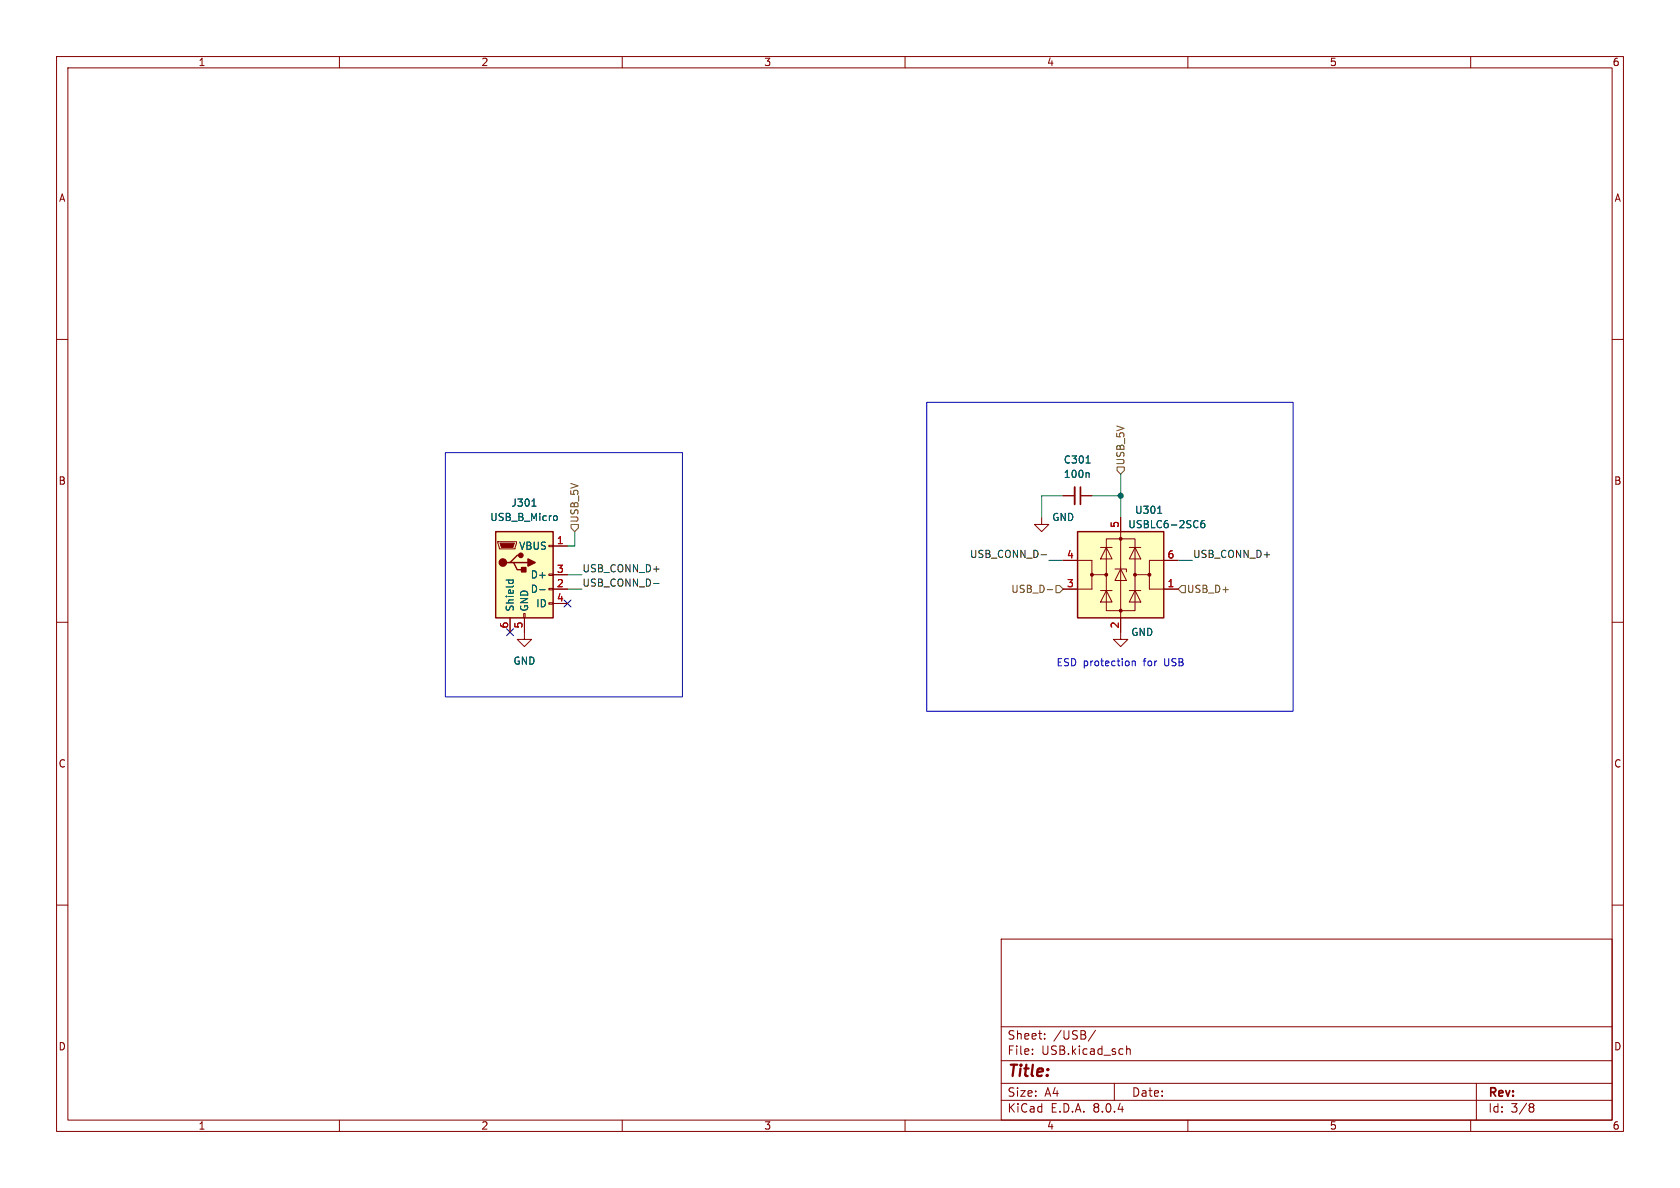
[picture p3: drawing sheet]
<svg xmlns="http://www.w3.org/2000/svg" width="297mm" height="210mm" viewBox="0 0 297 210" stroke-linecap="round" stroke-linejoin="round" font-family="sans-serif">
<g fill="none" stroke="#840000" stroke-width=".18">
<path d="M10 10h277v190h-277zM12 12h273v186h-273zM60 10v2M110 10v2M160 10v2M210 10v2M260 10v2M10 60h2M285 60h2M10 110h2M92.7 111.8v1.2h1.3l-1.3 1.3-1.3-1.3h1.3M285 110h2"/>
<path d="M10 160h2M285 160h2M177 166h108v32h-108zM60 198v2M110 198v2M160 198v2M177 194.5h108M177 191.5h108M177 187.5h108M177 181.5h108M182.5 186.3v.1M182.5 185.5v.1"/>
<path d="M184.7 183.6v.1M184.7 182.8v.1M193.7 182.1l-1.3 2M197 191.5v3M199.2 184.9v1.5M199.2 185.5l.2-.1 .3 .1 .1 .9M210 198v2M260 198v2M261 191.5v6.5M270.6 195.1h.3l.3 .3-.3 .3M270.6 195.7h.3M270.9 195.7l.2 .2 .1 .4-.3 .3h-.3"/>
</g>
<path d="M87.6 94h10.2v15.2h-10.2z" fill="#ffffc2"/>
<path d="M87.6 94h10.2v15.2h-10.2zM90.2 99.4h.6l.6 1.3h1.3M90.8 99.4h2.5M92.1 98.2h-.7l-1.2 1.2h-.7" fill="none" stroke="#840000" stroke-width=".25"/>
<g fill="#840000" stroke="#840000" stroke-width=".25">
<path d="M93.3 98.8l1.3 .6-1.3 .7z"/>
<path d="M92.2 100.3h.8v.8h-.8z"/>
<circle cx="88.9" cy="99.4" r=".63"/>
<circle cx="92.1" cy="98.2" r=".38"/>
</g>
<g fill="none" stroke="#840000" stroke-width=".18">
<path d="M88 95.8h3.3v.2l-.2 1h-2.8zM97 96.4h.8v.2h-.8zM97.8 96.5h2.5M188 87.6h2M191 87.6h2M90.2 109.2v2.6M92.6 108.5h.2v.7h-.2zM92.7 109.2v2.6M97 106.6h.8v.2h-.8zM97 104h.8v.3h-.8zM97 101.5h.8v.2h-.8zM97.8 104.1h2.5"/>
<path d="M97.8 101.6h2.5M97.8 106.7h2.5M198.1 111.8v1.2h1.3l-1.3 1.3-1.3-1.3h1.3"/>
</g>
<path d="M88.4 96h2.5l-.2 .8h-2.1z" fill="#840000" stroke="#840000" stroke-width=".18"/>
<path d="M94 89.5h.8M98.1 91.2h.3l.1 .2v.5l-.4 .1M192 81.9h.7M192.4 83.6l.1 .1v.7M89.5 102.5h1.2M90 102.5l-.1 .4M90.7 102.5v.4M95.4 104.2h1" fill="none" stroke="#006464" stroke-width=".18"/>
<path d="M190 86.1v3.1" fill="none" stroke="#840000" stroke-width=".33"/>
<path d="M191 86.1v3.1" fill="none" stroke="#840000" stroke-width=".3"/>
<path d="M190.5 94h15.2v15.2h-15.2z" fill="#ffffc2"/>
<path d="M190.5 94h15.2v15.2h-15.2z" fill="none" stroke="#840000" stroke-width=".25"/>
<g fill="#840000" stroke="#840000" stroke-width=".18">
<circle cx="203.2" cy="101.6" r=".25"/>
<circle cx="200.7" cy="101.6" r=".25"/>
<circle cx="198.1" cy="107.9" r=".25"/>
<circle cx="198.1" cy="95.2" r=".25"/>
<circle cx="195.6" cy="101.6" r=".25"/>
<circle cx="193" cy="101.6" r=".25"/>
</g>
<g fill="none" stroke="#840000" stroke-width=".18">
<path d="M97.8 96.5h2.5M184.1 91.4v1.3h1.3l-1.3 1.3-1.2-1.3h1.2M188 99.1h5v2.5h2.6M188 87.6h2M191 87.6h2M194.6 96.8h2M195.6 95.3h5.1v12.7h-5.1zM195.6 96.8l1 2h-2zM198.1 91.4v20.4M199.6 96.8h2.1M200.7 96.8l1 2h-2.1zM208.3 99.1h-5.1v2.5h-2.5"/>
<path d="M90.2 109.2v2.6M92.7 109.2v2.6M97.8 104.1h2.5M97.8 101.6h2.5M97.8 106.7h2.5M193 101.6v2.5h-5M194.6 104.4h2M195.6 104.4l1 2h-2zM197.1 100.6h2v.5M198.1 100.6l1 2h-2zM199.6 104.4h2.1M200.7 104.4l1 2h-2.1z"/>
<path d="M203.2 101.6v2.5h5.1"/>
</g>
<path d="M94 89.5h.8M98.1 91.2h.3l.1 .2v.5l-.4 .1M192 81.9h.7M192.4 83.6l.1 .1v.7M204.7 90.7h.7M212.9 92l-.4 .1a.86 .86 0 0 0 0 1.2l.4-.1 .1-.5-.2-.2-.4 .1-.1 .1M89.5 102.5h1.2M90 102.5l-.1 .4M90.7 102.5v.4M95.4 104.2h1" fill="none" stroke="#006464" stroke-width=".18"/>
<path d="M101 92.7h1.2v.6l-.6 .7-.6-.7zM197.5 82.6h1.3v.6l-.7 .6-.6-.6zM185.1 104.2h1M186.7 103.5h.6l.7 .6-.7 .7h-.6zM208.9 103.5h.6v1.3h-.6l-.6-.7z" fill="none" stroke="#725600" stroke-width=".18"/>
<path d="M184 98.1h1M115.5 103.1h1" fill="none" stroke="#0f0f0f" stroke-width=".18"/>
<path d="M163.8 71.1h64.8v54.6h-64.8zM78.7 80h41.9v43.2h-41.9zM200.2 116.8v.9M200.2 117l.1-.2 .3 .1 .1 .8" fill="none" stroke="#0000c2" stroke-width=".18"/>
<path d="M101.6 94v2.5h-1.3M185.4 99.1h2.6M188 87.6h-3.9v3.8M193 87.6h5.1M198.1 83.8v7.6M208.3 99.1h2.5M100.3 101.6h2.6M100.3 104.1h2.6" fill="none" stroke="#009600" stroke-width=".18"/>
<path d="M89.6 111.2l1.2 1.2M90.8 111.2l-1.2 1.2M99.7 106.1l1.2 1.2M100.9 106.1l-1.2 1.2" fill="none" stroke="#000084" stroke-width=".18"/>
<circle cx="198.1" cy="87.6" r=".46" fill="#009600" stroke="#009600" stroke-width=".18"/>
<text font-size="2.8" fill="#840000" x="178" y="190.9">Title:</text>
<g font-size="2.1" fill="#840000">
<text x="178" y="184">Sheet:</text>
<text x="186.2" y="184">/USB/</text>
<text x="178" y="186.7">File:</text>
<text x="184.1" y="186.7">USB.kicad_sch</text>
<text x="178" y="196.9">KiCad</text>
<text x="178" y="194.1">Size:</text>
<text x="184.7" y="194.1">A4</text>
<text x="185.7" y="196.9">E.D.A.</text>
<text x="193.3" y="196.9">8.0.4</text>
<text x="200" y="194.1">Date:</text>
<text x="263" y="194.3">Rev:</text>
<text x="263" y="196.9">Id:</text>
<text x="267.1" y="196.9">3/8</text>
</g>
<g font-size="1.8" fill="#840000">
<text x="35" y="11.9">1</text>
<text x="85" y="11.9">2</text>
<text x="135" y="11.9">3</text>
<text x="185" y="11.9">4</text>
<text x="235" y="11.9">5</text>
<text x="285" y="11.9">6</text>
<text x="10.3" y="35.9">A</text>
<text x="285.3" y="35.9">A</text>
<text x="10.3" y="85.9">B</text>
<text x="285.3" y="85.9">B</text>
<text x="10.3" y="135.9">C</text>
<text x="285.3" y="135.9">C</text>
<text x="10.3" y="185.9">D</text>
<text x="285.3" y="185.9">D</text>
<text x="35" y="199.9">1</text>
<text x="85" y="199.9">2</text>
<text x="135" y="199.9">3</text>
<text x="185" y="199.9">4</text>
<text x="235" y="199.9">5</text>
<text x="285" y="199.9">6</text>
</g>
<g font-size="1.8" fill="#006464">
<text x="188" y="82.1">C301</text>
<text x="90.3" y="89.8">J301</text>
<text x="188" y="84.7">100n</text>
<text x="86.6" y="92.3">USB_B_Micro</text>
<text x="185.9" y="92.3">GND</text>
<text x="199.4" y="93.6">USBLC6-2SC6</text>
<text x="200.6" y="91">U301</text>
<text x="91.7" y="97.4">VBUS</text>
<text x="93.7" y="105">D-</text>
<text x="93.7" y="102.5">D+</text>
<text x="94.7" y="107.5">ID</text>
<text x="91" y="108.2" transform="rotate(-90 91 108.2)">Shield</text>
<text x="93.6" y="108.2" transform="rotate(-90 93.6 108.2)">GND</text>
<text x="199.9" y="112.6">GND</text>
<text x="90.7" y="117.7">GND</text>
</g>
<g font-size="1.8" fill="#725600">
<text x="199" y="82.4" transform="rotate(-90 199 82.4)">USB_5V</text>
<text x="102.5" y="92.5" transform="rotate(-90 102.5 92.5)">USB_5V</text>
<text x="178.7" y="105">USB_D-</text>
<text x="209.7" y="105">USB_D+</text>
</g>
<g font-size="1.8" fill="#a90000">
<text x="197.9" y="93.4" transform="rotate(-90 197.9 93.4)">5</text>
<text x="98.4" y="96.3">1</text>
<text x="98.4" y="101.3">3</text>
<text x="188.5" y="98.8">4</text>
<text x="206.3" y="98.8">6</text>
<text x="98.4" y="103.9">2</text>
<text x="98.4" y="106.4">4</text>
<text x="188.5" y="103.9">3</text>
<text x="206.3" y="103.9">1</text>
<text x="89.9" y="111.2" transform="rotate(-90 89.9 111.2)">6</text>
<text x="92.5" y="111.2" transform="rotate(-90 92.5 111.2)">5</text>
<text x="197.9" y="111.2" transform="rotate(-90 197.9 111.2)">2</text>
</g>
<g font-size="1.8" fill="#0f0f0f">
<text x="102.9" y="101.3">USB_CONN_D+</text>
<text x="171.4" y="98.7">USB_CONN_D-</text>
<text x="210.8" y="98.7">USB_CONN_D+</text>
<text x="102.9" y="103.8">USB_CONN_D-</text>
</g>
<g font-size="1.8" fill="#0000c2">
<text x="186.7" y="117.9">ESD protection</text>
<text x="202.3" y="117.9">for</text>
<text x="206.1" y="117.9">USB</text>
</g>
</svg>
